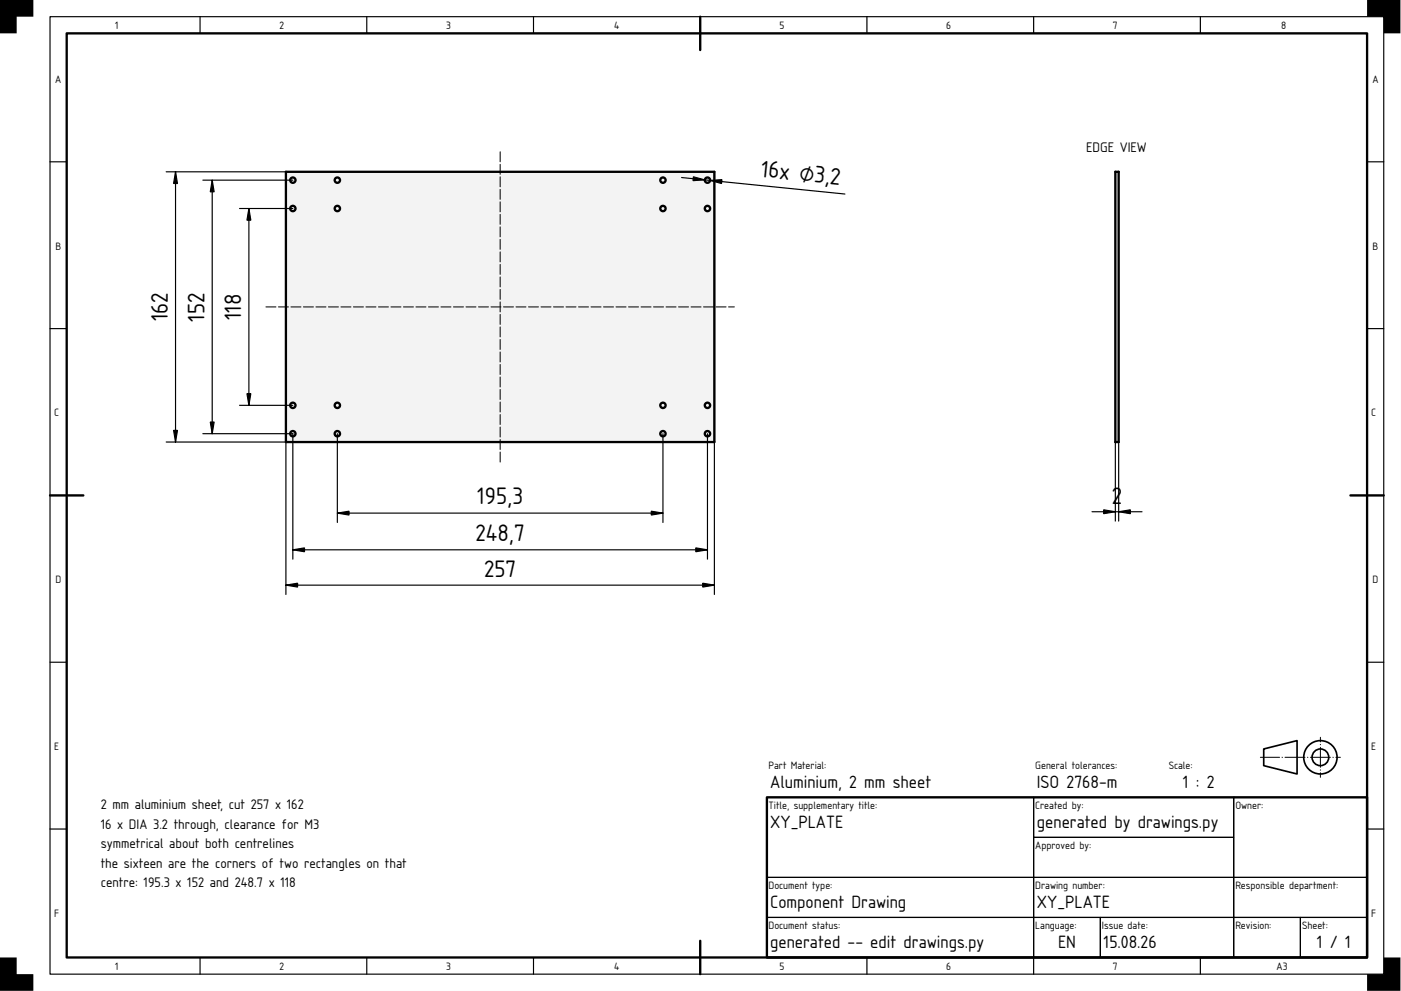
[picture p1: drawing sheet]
<svg xmlns="http://www.w3.org/2000/svg" width="420mm" height="297mm" viewBox="0 0 420 297" stroke-linecap="round" stroke-linejoin="round" font-family="sans-serif">
<g fill="#000">
<path d="M0 0h10v5h-5v5h-5zM410 0h10v10h-5v-5h-5zM0 287h5v5h5v5h-10zM415 287h5v10h-10v-5h5z"/>
<path d="M0 0h420v297h-420zM0 0v297h420v-297z"/>
</g>
<path d="M20 10h390v277h-390zM210 5v10M15 148.5h10M405 148.5h10M230 239h180v48h-180zM210 282v10" fill="none" stroke="#000" stroke-width=".7"/>
<g fill="none" stroke="#000" stroke-width=".35">
<path d="M15 5h400v287h-400zM60 5v5M110 5v5M160 5v5M260 5v5M310 5v5M360 5v5M15 48.5h5M410 48.5h5M15 98.5h5M410 98.5h5M15 198.5h5"/>
<path d="M410 198.5h5M230 239h80v24h-80zM310 239h60v12h-60zM370 239h40v24h-40zM15 248.5h5M310 251h60v12h-60zM410 248.5h5M230 263h80v12h-80zM230 275h80v12h-80zM310 263h60v12h-60zM310 275h20v12h-20zM330 275h40v12h-40z"/>
<path d="M370 275h20v12h-20zM370 263h40v12h-40zM390 275h20v12h-20zM60 287v5M110 287v5M160 287v5M260 287v5M310 287v5M360 287v5"/>
</g>
<g fill="none" stroke="#000" stroke-width=".5">
<path d="M379 224.5l10-2.5v10l-10-2.5z"/>
<circle cx="396" cy="227" r="5"/>
<circle cx="396" cy="227" r="2.5"/>
</g>
<path d="M378 227h24" fill="none" stroke="#000" stroke-width=".3" stroke-dasharray="6 .7 .1 .7" stroke-dashoffset=".2"/>
<path d="M396 233v-12" fill="none" stroke="#000" stroke-width=".3" stroke-dasharray="6 .7 .1 .7" stroke-dashoffset="4.6"/>
<g fill="#f1f3f5">
<path d="M85.7 51.5h128.5v81h-128.5z" fill-rule="evenodd"/>
<circle cx="212.2" cy="54" r=".8"/>
<circle cx="212.2" cy="130" r=".8"/>
<circle cx="212.2" cy="121.5" r=".8"/>
<circle cx="101.2" cy="130" r=".8"/>
<circle cx="101.2" cy="54" r=".8"/>
<circle cx="212.2" cy="62.5" r=".8"/>
<circle cx="198.8" cy="121.5" r=".8"/>
<circle cx="87.8" cy="62.5" r=".8"/>
<circle cx="198.8" cy="62.5" r=".8"/>
<circle cx="87.8" cy="121.5" r=".8"/>
<circle cx="198.8" cy="54" r=".8"/>
<circle cx="198.8" cy="130" r=".8"/>
<circle cx="87.8" cy="54" r=".8"/>
<circle cx="101.2" cy="121.5" r=".8"/>
<circle cx="101.2" cy="62.5" r=".8"/>
<circle cx="87.8" cy="130" r=".8"/>
</g>
<path d="M150 45.5v93M79.7 92h140.5" fill="none" stroke="#f1f3f5" stroke-width=".3"/>
<g fill="none" stroke="#000" stroke-width=".7">
<path d="M85.7 51.5h128.5v81h-128.5z"/>
<circle cx="87.8" cy="54" r=".8"/>
<circle cx="101.2" cy="54" r=".8"/>
<circle cx="198.8" cy="54" r=".8"/>
<circle cx="212.2" cy="54" r=".8"/>
<circle cx="87.8" cy="62.5" r=".8"/>
<circle cx="101.2" cy="62.5" r=".8"/>
<circle cx="198.8" cy="62.5" r=".8"/>
<circle cx="212.2" cy="62.5" r=".8"/>
<circle cx="87.8" cy="121.5" r=".8"/>
<circle cx="87.8" cy="130" r=".8"/>
<circle cx="101.2" cy="130" r=".8"/>
<circle cx="101.2" cy="121.5" r=".8"/>
<circle cx="198.8" cy="130" r=".8"/>
<circle cx="198.8" cy="121.5" r=".8"/>
<circle cx="212.2" cy="121.5" r=".8"/>
<circle cx="212.2" cy="130" r=".8"/>
</g>
<path d="M79.7 92h140.5M150 138.5v-93" fill="none" stroke="#000" stroke-width=".3" stroke-dasharray="3 .7"/>
<g fill="none" stroke="#000" stroke-width=".35">
<path d="M49.8 51.5h35.9v126.7M52.6 51.5v81M60.8 54h27M63.6 54v76M204.4 53.2l49 5M214.2 51.5v126.7M71.8 62.5h16M74.6 62.5v59M49.8 132.5h35.9M60.8 130h27v37.6M71.8 121.5h16M101.2 130v26.6"/>
<path d="M198.8 130v26.6M212.2 130v37.6M101.2 153.8h97.6M85.7 175.4h128.5M87.8 164.8h124.4"/>
</g>
<g fill="#000" stroke="#000" stroke-width=".35">
<path d="M52.6 51.5l.6 3.5h-1.1zM63.6 54l.6 3.5h-1.1zM207.9 53l3.5 .9-3.6 .2zM213 54.1l3.5-.3-.1 1.2zM74.6 62.5l.6 3.5h-1.1zM52.1 129h1.1l-.6 3.5zM63.1 126.5h1.1l-.6 3.5zM74.1 118h1.1l-.6 3.5zM101.2 153.8l3.5-.6v1.2zM195.3 153.2l3.5 .6-3.5 .6zM85.7 175.4l3.5-.6v1.2zM87.8 164.8l3.5-.6v1.2z"/>
<path d="M208.7 164.2l3.5 .6-3.5 .6zM210.7 174.8l3.5 .6-3.5 .6z"/>
</g>
<path d="M334.5 51.5h1v81h-1z" fill-rule="evenodd" fill="#f1f3f5"/>
<path d="M334.5 51.5h1v81h-1z" fill="none" stroke="#000" stroke-width=".7"/>
<path d="M334.5 132.5v23.7M335.5 132.5v23.7M327.5 153.4h15" fill="none" stroke="#000" stroke-width=".35"/>
<path d="M331 152.8l3.5 .6-3.5 .6zM335.5 153.4l3.5-.6v1.2z" fill="#000" stroke="#000" stroke-width=".35"/>
<g font-size="6.7">
<text x="228" y="53" transform="rotate(6 228 53)">16x ⌀3,2</text>
<text x="50.3" y="96.4" transform="rotate(-90 50.3 96.4)">162</text>
<text x="61.3" y="96.4" transform="rotate(-90 61.3 96.4)">152</text>
<text x="72.3" y="96" transform="rotate(-90 72.3 96)">118</text>
<text x="143.1" y="151.2">195,3</text>
<text x="333.4" y="151.1">2</text>
<text x="142.6" y="162.2">248,7</text>
<text x="145.2" y="173.1">257</text>
</g>
<g font-size="5">
<text x="231" y="236.2">Aluminium, 2 mm sheet</text>
<text x="311" y="236.2">ISO 2768-m</text>
<text x="354.8" y="236.2">1 : 2</text>
<text x="231" y="248.2">XY_PLATE</text>
<text x="311" y="248.2">generated by drawings.py</text>
<text x="231" y="272.2">Component Drawing</text>
<text x="311" y="272.2">XY_PLATE</text>
<text x="231" y="284.2">generated -- edit drawings.py</text>
<text x="317.3" y="284.2">EN</text>
<text x="331" y="284.2">15.08.26</text>
<text x="394.9" y="284.2">1 / 1</text>
</g>
<g font-size="3.9">
<text x="325.7" y="45.7">EDGE VIEW</text>
<text x="30.2" y="242.5">2 mm aluminium sheet, cut 257 x 162</text>
<text x="30.2" y="248.4">16 x DIA 3.2 through, clearance for M3</text>
<text x="30.2" y="254.2">symmetrical about both centrelines</text>
<text x="30.2" y="260.1">the sixteen are the corners of two rectangles on that</text>
<text x="30.2" y="265.9">centre: 195.3 x 152 and 248.7 x 118</text>
</g>
<g font-size="3">
<text x="34.5" y="8.8">1</text>
<text x="83.8" y="8.8">2</text>
<text x="133.8" y="8.8">3</text>
<text x="184.2" y="8.8">4</text>
<text x="233.8" y="8.8">5</text>
<text x="283.8" y="8.8">6</text>
<text x="333.8" y="8.8">7</text>
<text x="384.2" y="8.8">8</text>
<text x="16.6" y="24.8">A</text>
<text x="411.6" y="24.8">A</text>
<text x="16.6" y="74.8">B</text>
<text x="411.6" y="74.8">B</text>
<text x="16.3" y="124.8">C</text>
<text x="411.3" y="124.8">C</text>
<text x="16.6" y="174.8">D</text>
<text x="411.6" y="174.8">D</text>
<text x="16.3" y="224.8">E</text>
<text x="411.3" y="224.8">E</text>
<text x="230.5" y="230.6">Part Material:</text>
<text x="310.5" y="230.6">General tolerances:</text>
<text x="350.5" y="230.6">Scale:</text>
<text x="230.5" y="242.6">Title, supplementary title:</text>
<text x="310.5" y="242.6">Created by:</text>
<text x="370.5" y="242.6">Owner:</text>
<text x="310.5" y="254.6">Approved by:</text>
<text x="230.5" y="266.6">Document type:</text>
<text x="310.5" y="266.6">Drawing number:</text>
<text x="370.5" y="266.6">Responsible department:</text>
<text x="16.3" y="274.8">F</text>
<text x="411.3" y="274.8">F</text>
<text x="230.5" y="278.6">Document status:</text>
<text x="310.5" y="278.6">Language:</text>
<text x="330.5" y="278.6">Issue date:</text>
<text x="370.5" y="278.6">Revision:</text>
<text x="390.5" y="278.6">Sheet:</text>
<text x="34.5" y="290.8">1</text>
<text x="83.8" y="290.8">2</text>
<text x="133.8" y="290.8">3</text>
<text x="184.2" y="290.8">4</text>
<text x="233.8" y="290.8">5</text>
<text x="283.8" y="290.8">6</text>
<text x="333.8" y="290.8">7</text>
<text x="382.9" y="290.8">A3</text>
</g>
</svg>
